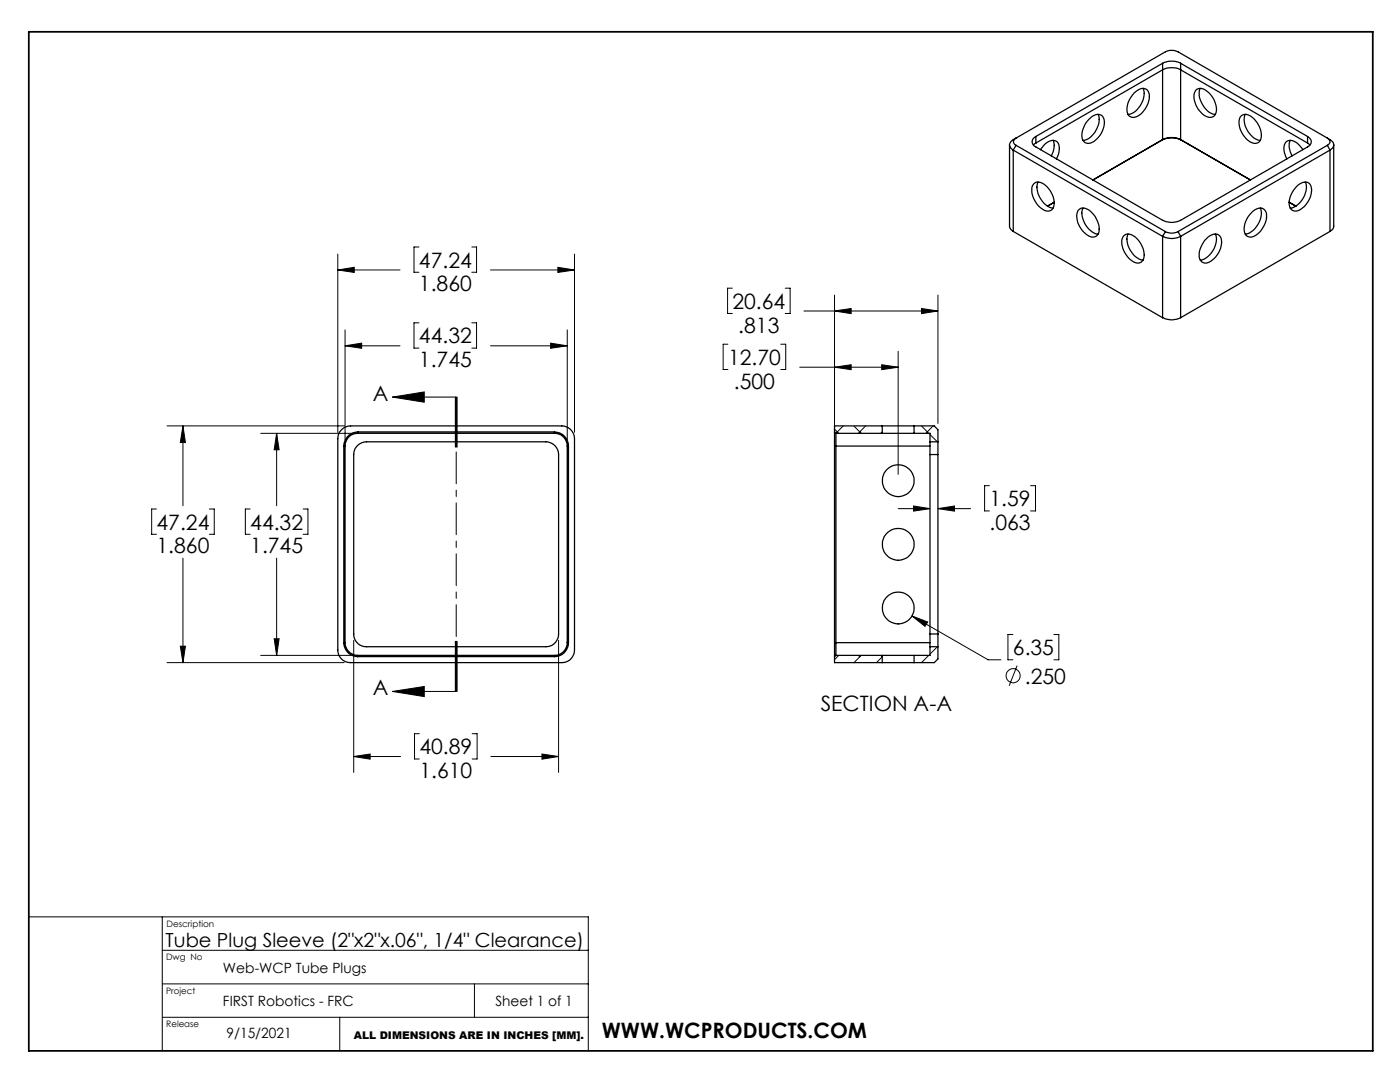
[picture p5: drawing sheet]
<svg xmlns="http://www.w3.org/2000/svg" width="279mm" height="216mm" viewBox="0 0 279 216" stroke-linecap="round" stroke-linejoin="round" font-family="sans-serif">
<g fill="none" stroke="#000" stroke-width=".2">
<path d="M67.4 53.9l3.3-.6v1.1zM67.4 50.7v35.6M67.4 53.9h12.4M83.6 49.3h-1v5h1M94.2 49.3h.9v5h-.9M97.9 53.9h16.8M111.3 53.3l3.4 .6-3.4 .5zM114.7 50.7v35.6M146.2 57.5h-1v5h1M156.7 57.5h1v5h-1M166.5 58.9v26M187.2 58.9v25.6"/>
<path d="M68.9 69l3.3-.5v1zM68.9 65.8v21.9M68.9 69h10.9M78.3 79.2h12.7M78.3 79.2l6.4-1v2.1zM83.6 64.4h-1v5.1h1M90.9 79.2v10M91 79.2v10M91.2 79.2v10M94.2 64.4h.9v5.1h-.9M97.9 69h15.3M109.9 68.5l3.3 .5-3.3 .5z"/>
<path d="M113.2 65.8v21.9M145.3 68.7h-1v5h1M155.8 68.7h1v5h-1M159.6 73.3h19.6M160.4 62.1h26.8M166.5 62.1l3.4-.5v1zM166.5 73.3l3.4-.5v1zM176 72.8l3.2 .5-3.2 .5zM179.2 70.1v24.6M183.9 61.6l3.3 .5-3.3 .5zM33.3 85h35.4M36.5 85l.5 3.3h-1z"/>
<path d="M36.5 85v15.9M52 86.5h18.1M55.2 86.5l.5 3.2h-1zM55.2 86.5v14.4M166.5 85.6l.9 .9M168.3 85l-1.5 1.5M170.5 85.1l1.4 1.4M172.8 85l-1.5 1.5M176.1 86.1l-.3 .4M183.9 85l1.4 1.5M185.6 86.7l1.5 1.5M186.2 85l-1.4 1.5"/>
<path d="M197.4 96.9h-.9v5.1h.9M205.7 96.9h1v5.1h-1M31.2 101.6h-.9v5h.9M36.5 111.4v20.8M41.8 101.6h1v5h-1M49.9 101.6h-.9v5h.9M55.2 111.4v19.4M60.5 101.6h1v5h-1M179.2 101.5h6.4M182.3 101l3.3 .5-3.3 .5zM187.2 101.5l3.3-.5v1zM187.2 101.5h6.5"/>
<path d="M33.3 132.2h35.4M36 128.9h1l-.5 3.3zM52 130.8h18.1M54.7 127.5h1l-.5 3.3zM70.6 127.8v26.3M78.3 138h12.7M78.3 138l6.4-1v2zM90.9 128v10M91 128v10M91.2 128v10zM111.5 127.8v26.3M167.4 130.8l-.9 .8"/>
<path d="M168.2 132.2h.1M171.3 130.8l.3 .3M171.9 130.8l-1.5 1.4M175.8 130.8l.3 .3-1.2 1.1M182 122.9l3.1 1.2-.5 .9zM182 122.9l15.2 8.8h2.5M185.3 130.8l-1.4 1.4M186.2 132.2h.1M187.1 129l-1.5 1.5M202.1 126.6h-.9v5.1h.9M203 132.8l-1.6 4M210.3 126.6h1v5.1h-1"/>
<path d="M70.6 151l3.3-.5v1zM70.6 151h9.3M83.7 146.4h-1v5h1M94.2 146.4h1v5h-1M98 151h13.5M108.2 150.5l3.3 .5-3.3 .5zM5.8 183h111.6v26.7M32.4 196.3h85M32.4 189.6h85M32.4 183v26.7M94.7 196.3v6.7M32.4 203h85"/>
<path d="M67.8 203v6.7"/>
<circle cx="202.2" cy="134.8" r="1.4"/>
</g>
<path d="M91 79.2v58.8" fill="none" stroke="#000" stroke-width=".2" stroke-dasharray="6.3 1.3 1.3 1.3" stroke-dashoffset="-.8"/>
<path d="M5.8 6.3h268.2v203.4h-268.2z" fill="none" stroke="#000" stroke-width=".35"/>
<g fill="#000">
<path d="M78.3 79.2l6.4-1v2.1zM78.3 138l6.4-1v2z"/>
<path d="M36.5 85l.5 3.3h-1zM36 128.9h1l-.5 3.3zM55.2 86.5l.5 3.2h-1zM54.7 127.5h1l-.5 3.3zM70.6 151l3.3-.5v1zM108.2 150.5l3.3 .5-3.3 .5zM68.9 69l3.3-.5v1zM109.9 68.5l3.3 .5-3.3 .5zM67.4 53.9l3.3-.6v1.1zM111.3 53.3l3.4 .6-3.4 .5zM166.5 62.1l3.4-.5v1zM183.9 61.6l3.3 .5-3.3 .5zM182 122.9l2.6 2.1 .5-.9zM176 72.8l3.2 .5-3.2 .5zM166.5 73.3l3.4-.5v1zM182.3 101l3.3 .5-3.3 .5zM187.2 101.5l3.3-.5v1z"/>
</g>
<g fill="none" stroke="#000" stroke-width=".25">
<path d="M226.3 18.6a2.07 2.07 0 0 1 2.5-.8 2.81 2.81 0 0 1 0 3.5 3 3 0 0 1-3.1 2.1 1.81 1.81 0 0 1-.7-2.4l.5-1.3zM228.1 17.6a4.4 4.4 0 0 1-2.8 5.2h-.2M232 12.6a4 4 0 0 1 3.6 0M232 12.6v15.3M232 12.6l-25.3 14.6M235.6 12.6v15.3M235.6 12.6l25.3 14.6M238.7 18a1.67 1.67 0 0 1 2.3 .3 4.3 4.3 0 0 1 1.5 4.5 1.42 1.42 0 0 1-2.2 .2 4.7 4.7 0 0 1-1.9-4.5zM239.5 17.6a4.4 4.4 0 0 0 1.9 4.8l1.1 .4M201.5 28.9v16.4l.2 .5 .5 .4M202.2 30l29.8 17.2M202.2 30v16.2"/>
<path d="M202.8 27.6a.76 .76 0 0 0-.6 .7 .76 .76 0 0 0 .6 .7M202.8 27.6l29.8-17.3a2.92 2.92 0 0 1 2.5 0l29.8 17.3M202.8 27.6l-.6 .3a1.1 1.1 0 0 0-.7 1 1.1 1.1 0 0 0 .7 1.1M202.8 29l29.8 17.2M202.8 29l-.6 1M206.3 36.7a1.66 1.66 0 0 1 2.3 .3 4.3 4.3 0 0 1 1.6 4.5 1.4 1.4 0 0 1-2.2 .2 4.7 4.7 0 0 1-2-4.5zM206.7 27.2a1.1 1.1 0 0 0-.7 1.1 1.1 1.1 0 0 0 .7 1l25.3 14.7a4 4 0 0 0 3.6 0l25.3-14.7a1.1 1.1 0 0 0 .8-1 1.1 1.1 0 0 0-.8-1.1M206.7 28.5l-.5 .4M206.7 28.5l25.3-14.6a4 4 0 0 1 3.6 0l25.3 14.6M206.7 27.2v1.3M207.2 36.3a4.3 4.3 0 0 0 2.9 5.2M207.6 29.9a2.95 2.95 0 0 1 3-1.8 1.84 1.84 0 0 1 .7 2.3l-.5 1.3"/>
<path d="M210.1 28a3.1 3.1 0 0 1-.3 3.1M217.3 23.8a1.92 1.92 0 0 1 2.7-.6 3.9 3.9 0 0 1-1.3 4.7 1.55 1.55 0 0 1-2.6 .1 4 4 0 0 1 1.2-4.2zM219.1 22.8a4.4 4.4 0 0 1-1.8 4.8l-1.2 .4M232 27.9a4 4 0 0 1 3.6 0M232 27.9l-.2 .1a4.4 4.4 0 0 1 4 0l-.2-.1M232 27.9l-13.9 8M235.6 27.9l14 8M247.6 23.2a1.67 1.67 0 0 1 2.4 .3 4.3 4.3 0 0 1 1.5 4.5 1.43 1.43 0 0 1-2.2 .2 4.5 4.5 0 0 1-1.8-4.8zM248.5 22.8a4.2 4.2 0 0 0 2.2 5l.8 .2M257.5 28a3.4 3.4 0 0 0 .3 3.1M258.7 37.3a1.92 1.92 0 0 1 2.7-.6 3.9 3.9 0 0 1-1.4 4.8 1.55 1.55 0 0 1-2.5 0 4.2 4.2 0 0 1 1.2-4.2zM260 29.9a2.89 2.89 0 0 0-2.9-1.8 1.84 1.84 0 0 0-.8 2.3l.5 1.3"/>
<path d="M260.5 36.3a4.3 4.3 0 0 1-1.8 4.8l-.7 .4h-.5M260.9 28.5l.5 .4M260.9 27.2v1.3M264.9 27.6a.76 .76 0 0 1 .5 .7 .76 .76 0 0 1-.5 .7M264.9 27.6l.5 .3a1.1 1.1 0 0 1 .8 1 1.1 1.1 0 0 1-.8 1.1M264.9 29l-29.8 17.2M264.9 29l.5 1M265.4 30l-29.8 17.2M265.4 30v16.2M266.2 28.9v16.4l-.2 .5-.6 .4M202.2 46.2l29.8 17.2M210.4 40.4l-1.3 .7"/>
<path d="M215.3 41.9a1.82 1.82 0 0 1 2.6 .6 4.2 4.2 0 0 1 1.2 4.2 1.39 1.39 0 0 1-2.1 .2 4.4 4.4 0 0 1-1.9-4.8zM216.1 41.5a4.3 4.3 0 0 0 1.9 4.8l.7 .3 .4 .1M224.3 47.1a1.7 1.7 0 0 1 2.3 .2 4.3 4.3 0 0 1 1.5 4.6 1.4 1.4 0 0 1-2.1 .2 4.6 4.6 0 0 1-2-4.5zM225.1 46.7a4.4 4.4 0 0 0 2.9 5.2h.1M232 47.2a4 4 0 0 0 3.6 0M232 47.2v16.2M232.6 46.2a2.63 2.63 0 0 0 2.5 0M232.6 46.2l-.6 1M235.1 46.2l.5 1M235.6 47.2v16.2M240.4 48a2.45 2.45 0 0 1 2.8-1.1 2.81 2.81 0 0 1 0 3.5 3.7 3.7 0 0 1-2.8 2.1 1.56 1.56 0 0 1-1.1-2l.4-1.3zM242.5 46.7a4.3 4.3 0 0 1-1.8 4.8l-.7 .3-.5 .1"/>
<path d="M250 42.2a1.58 1.58 0 0 1 2.6-.1 4.3 4.3 0 0 1-1.9 4.8 1.41 1.41 0 0 1-1.6 .3 1.41 1.41 0 0 1-.8-1.5 5 5 0 0 1 1.7-3.5zM251.5 41.5a4.3 4.3 0 0 1-3 5.2M257.3 40.4l1.3 .7M265.4 46.2l-29.8 17.2M232 63.4a4 4 0 0 0 3.6 0M68.3 85.6l.8-.4 .9-.2h42.1a2.57 2.57 0 0 1 2.6 2.5v42.2a2.51 2.51 0 0 1-2.6 2.5h-42.1a2.5 2.5 0 0 1-2.6-2.5v-42.2a2.46 2.46 0 0 1 .9-1.9zM68.6 89v39.2M68.6 89h.3M68.9 89v39.2M71.4 86.2a2.81 2.81 0 0 0-2.8 2.8M71.4 86.5a2.5 2.5 0 0 0-2.5 2.5M71.4 86.2h39.3"/>
<path d="M71.4 86.2v.3M71.4 86.5h39.3M71.5 88.8l.7-.5 .9-.1h35.8a2.57 2.57 0 0 1 2.6 2.5v35.8a2.51 2.51 0 0 1-2.6 2.5h-35.8a2.5 2.5 0 0 1-2.5-2.5v-35.8a2.46 2.46 0 0 1 .9-1.9zM110.7 86.2a2.81 2.81 0 0 1 2.8 2.8M110.7 86.5a2.5 2.5 0 0 1 2.5 2.5M110.7 86.2v.3M113.2 89h.3M113.2 89v39.2M113.5 89v39.2M166.5 86.2v2.8M166.5 89h19.1M166.5 86.2l.3 .3"/>
<path d="M166.5 89v39.2M166.8 86.5v44.3M166.8 86.5h9.3M176.1 86.5h6.3M176.1 85h6.3M176.1 85h-9.6v1.2M176.1 85v1.5M182.4 85h4l.8 .8v2.4M182.4 86.5h3.2v1.7M182.4 85v1.5M185.6 88.2v2.5M185.6 88.2h1.6"/>
<path d="M185.6 90.7v35.8M185.6 90.7h1.6M187.2 88.2v2.5M187.2 90.7v35.8M68.6 128.2a2.81 2.81 0 0 0 2.8 2.8M68.6 128.2h.3M68.9 128.2a2.57 2.57 0 0 0 2.5 2.6M71.4 131h39.3M71.4 130.8h39.3M71.4 130.8v.2M110.7 130.8v.2M113.2 128.2a2.57 2.57 0 0 1-2.5 2.6"/>
<path d="M113.2 128.2h.3M113.5 128.2a2.81 2.81 0 0 1-2.8 2.8M166.5 128.2v2.8M166.5 131v1.2h9.6M166.5 128.2h19.1M166.8 130.8h9.3M166.8 130.8l-.3 .2M176.1 130.8h6.3M176.1 132.2h6.3M176.1 130.8v1.4M182.4 130.8v1.4M185.6 126.5v2.5"/>
<path d="M185.6 129v1.8h-3.2M185.6 129h1.6M185.6 126.5h1.6M187.2 126.5v2.5M187.2 129v2.5l-.8 .7h-4"/>
<circle cx="179.3" cy="95.9" r="3.2"/>
<circle cx="179.3" cy="108.6" r="3.2"/>
<circle cx="179.3" cy="121.3" r="3.2"/>
</g>
<g font-size="4.2">
<text x="83.6" y="53.4">47.24</text>
<text x="83.6" y="58.1">1.860</text>
<text x="146.2" y="61.6">20.64</text>
<text x="83.6" y="68.5">44.32</text>
<text x="147.3" y="66.3">.813</text>
<text x="83.6" y="73.3">1.745</text>
<text x="145.3" y="72.8">12.70</text>
<text x="146.5" y="77.6">.500</text>
<text x="74.4" y="80">A</text>
<text x="197.5" y="101">1.59</text>
<text x="31.2" y="105.7">47.24</text>
<text x="49.9" y="105.7">44.32</text>
<text x="197.5" y="105.8">.063</text>
<text x="31.2" y="110.4">1.860</text>
<text x="49.9" y="110.4">1.745</text>
<text x="202.1" y="130.7">6.35</text>
<text x="204.5" y="136.4">.250</text>
<text x="74.4" y="138.8">A</text>
<text x="163.8" y="141.8">SECTION A-A</text>
<text x="83.7" y="150.5">40.89</text>
<text x="83.7" y="155.2">1.610</text>
<text x="120.1" y="207.1">WWW.WCPRODUCTS.COM</text>
</g>
<text font-size="3.9" x="33" y="189.1">Tube Plug Sleeve (2&quot;x2&quot;x.06&quot;, 1/4&quot; Clearance)</text>
<g font-size="2.8">
<text x="44.5" y="194.1">Web-WCP Tube Plugs</text>
<text x="44.5" y="200.7">FIRST Robotics - FRC</text>
<text x="98.9" y="200.7">Sheet 1 of 1</text>
<text x="45.2" y="207.1">9/15/2021</text>
</g>
<text font-size="2.1" x="70.6" y="207.2">ALL DIMENSIONS ARE IN INCHES [MM].</text>
<g font-size="1.8">
<text x="33.2" y="185">Description</text>
<text x="33.2" y="191.5">Dwg No</text>
<text x="33.2" y="198.4">Project</text>
<text x="33.2" y="204.9">Release</text>
</g>
</svg>
